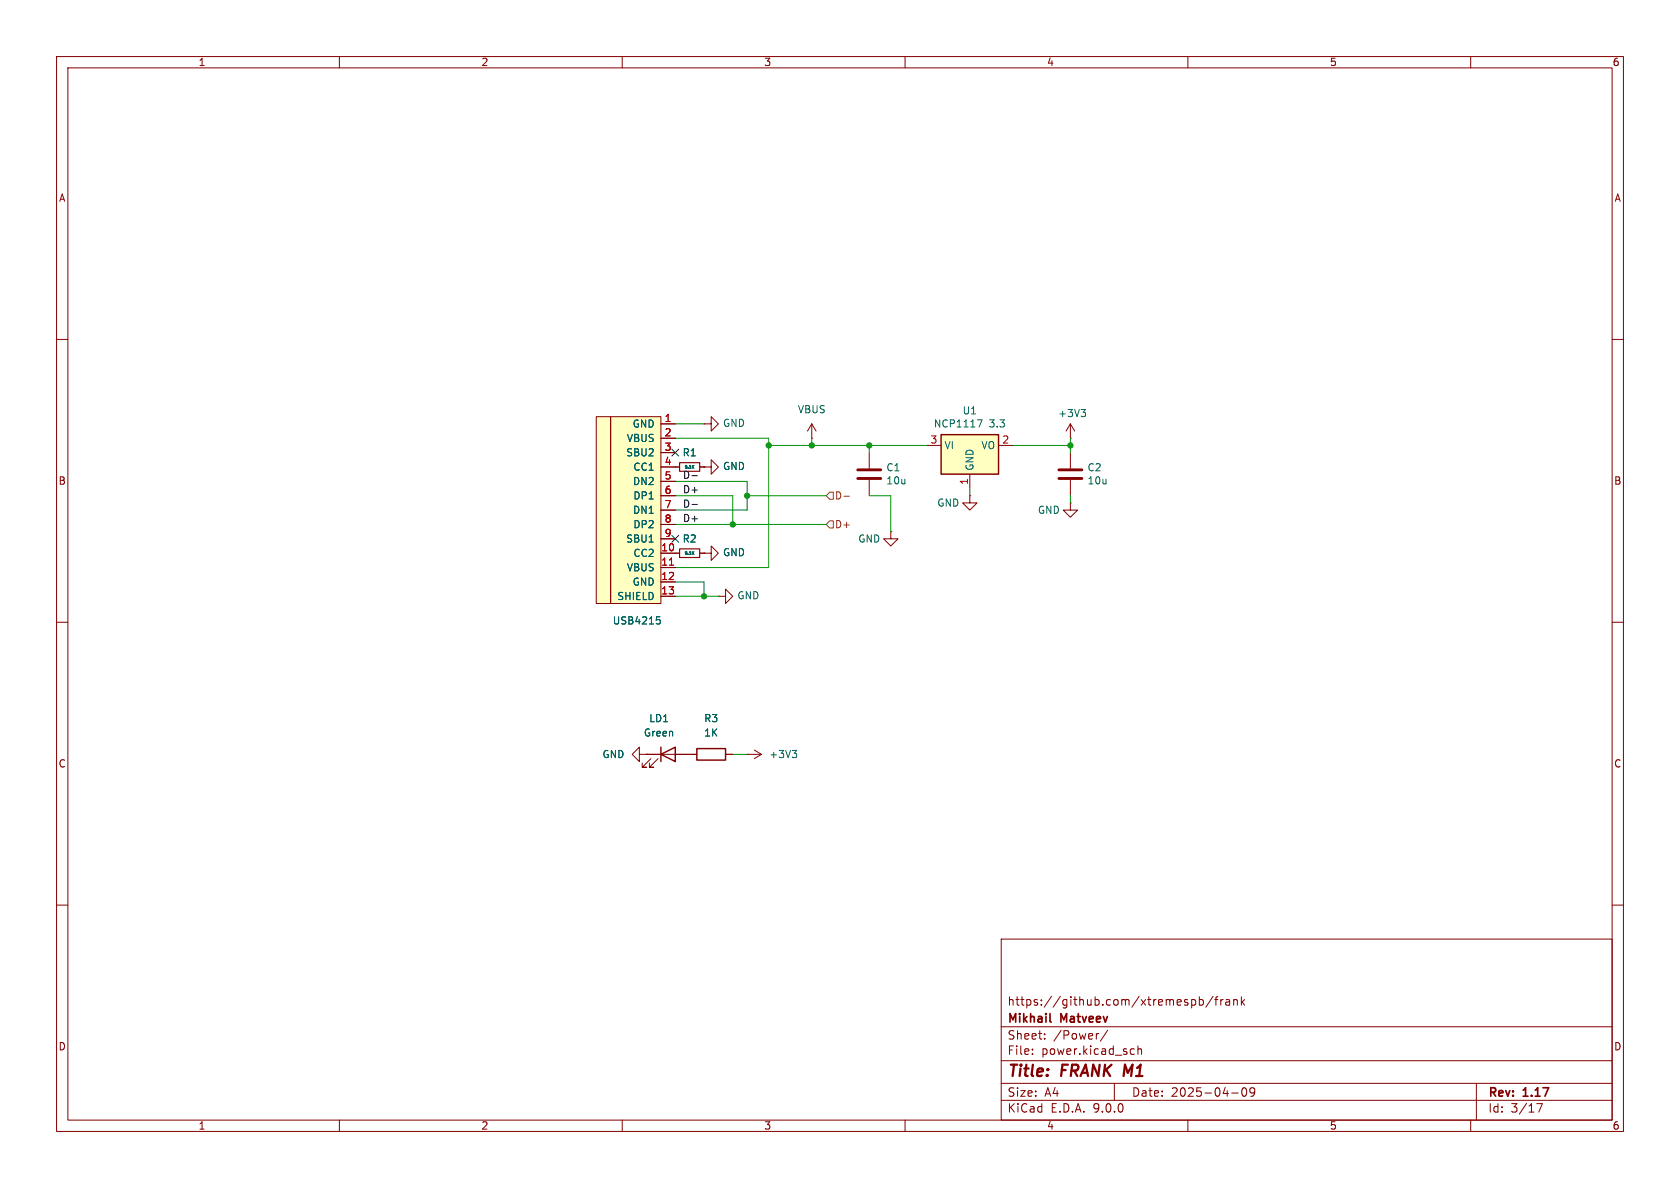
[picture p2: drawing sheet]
<svg xmlns="http://www.w3.org/2000/svg" width="297mm" height="210mm" viewBox="0 0 297 210" stroke-linecap="round" stroke-linejoin="round" font-family="sans-serif">
<g fill="none" stroke="#840000" stroke-width=".18">
<path d="M10 10h277v190h-277zM12 12h273v186h-273zM60 10v2M110 10v2M160 10v2M210 10v2M260 10v2M10 60h2M124.5 74.9h1.2v-1.2l1.3 1.2-1.3 1.3v-1.3M124.5 74.9h.1M143.5 77.5h.1M143.5 74.9l-.8 1.3"/>
<path d="M143.5 74.9l.8 1.3M143.5 74.9v2.6M189.2 77.5h.1M189.2 74.9l-.7 1.3M189.2 74.9l.8 1.3M189.2 74.9v2.6M285 60h2M119.4 97.8h.7M123.7 97.8h.8M124.5 82.6h1.2v-1.3l1.3 1.3-1.3 1.2v-1.2M124.5 82.6h.1M153.7 80v2.8"/>
<path d="M153.7 84.8v2.8M171.4 87.6v1.3h1.3l-1.3 1.3-1.2-1.3h1.2M171.4 87.6h.1M189.2 88.9v1.3h1.3l-1.3 1.2-1.2-1.2h1.2M189.2 88.9h.1M189.2 80v2.8M189.2 84.8v2.8M10 110h2M285 110h2M10 160h2M177 166h108v32h-108zM210.7 176.8l.4-.1 .3 .3v.4l-.2 .2h-.5"/>
<path d="M212 176.8l.5-.1 .2 .3v.4l-.1 .2h-.6M212 176.2v1.5M214.5 176.1l-1.3 2M214.7 176.7h.6M215.3 176.2l-.3 .2v1.3M215.8 176.7v1M216.2 176.7l-.2 .1-.2 .2M216.7 176.8h.6l.1 .9M217.4 177.1h-.5a.29 .29 0 0 0-.2 .3 .29 .29 0 0 0 .2 .3l.5-.1M218.1 176.8l.2-.1 .4 .1v.9M218.1 176.7v1M219.5 176.2v1.5"/>
<path d="M219.6 177.1l.4 .6M220 176.7l-.5 .6M285 160h2M60 198v2M110 198v2M160 198v2M177 194.5h108M177 191.5h108M177 187.5h108M177 181.5h108M182.5 186.3v.1M182.5 185.5v.1"/>
<path d="M184.7 183.6v.1M184.7 182.8v.1M194.2 182.7l-.2 .1M195.8 182.1l-1.3 2M197 191.5v3M200.1 185.4l.4 .1M200.5 186.3l-.4 .1M201.2 185.5l.2-.1 .3 .1 .1 .9M201.2 184.9v1.5M210 198v2M217.7 193.2h1.2M219.7 192.4l.2-.1a.81 .81 0 0 1 .6 .6 .81 .81 0 0 1-.3 .8l-.2 .1a.81 .81 0 0 1-.3-1.4z"/>
<path d="M221.8 192.9l-.3 .3h-.3l-.2-.3 .1-.5 .4-.1 .2 .1a.99 .99 0 0 1-.3 1.4h-.3M260 198v2M261 191.5v6.5M271.7 195.1h1l-.7 1.5"/>
</g>
<path d="M185.6 180.5l.2 .2" fill="none" stroke="#840000" stroke-width=".3"/>
<path d="M120.1 97h3.6v1.6h-3.6z" fill="none" stroke="#840000" stroke-width=".2"/>
<path d="M191.1 72.4h.8l-.4 .5M191.7 72.9l.2 .2v.3l-.2 .3M122.5 97.7l.2 .3M122.7 97.5l-.3 .3" fill="none" stroke="#006464" stroke-width=".18"/>
<path d="M151.6 83.1h4.1M151.6 84.6h4.1M187.2 83.1h4.1M187.2 84.6h4.1" fill="none" stroke="#840000" stroke-width=".51"/>
<path d="M166.4 76.8h10.1v7h-10.1z" fill="#ffffc2"/>
<path d="M166.4 76.8h10.1v7h-10.1zM116.8 133.4l2.6-1.3v2.5zM116.8 132.1v2.5M123.2 132.3h5.1v2.1h-5.1z" fill="none" stroke="#840000" stroke-width=".25"/>
<g fill="none" stroke="#840000" stroke-width=".18">
<path d="M163.8 78.7h2.6M176.5 78.7h2.6M119.4 82.6h.7M123.7 82.6h.8M157.5 94v1.3h1.2l-1.2 1.2-1.3-1.2h1.3M157.5 94h.1M171.4 83.8v2.6M127 105.4h1.3v-1.3l1.2 1.3-1.2 1.3v-1.3M127 105.4h.1M113 133.4v-1.3l-1.2 1.3 1.2 1.2v-1.2h1.3M114.3 133.4h.1M114.3 133.4h8.9"/>
<path d="M115.1 134.1l-1.6 1.5h.8h-.8v-.7M116.3 134.1l-1.5 1.5h.8h-.8v-.7M128.3 133.4h1.2M132.1 133.4h.1M132.1 133.4h2.5M133.3 132.6l1.3 .8M134.6 133.4l-1.3 .7"/>
</g>
<path d="M172.8 74.2h.8l-.5 1.3M122.5 82.5l.2 .3M122.7 82.3l-.3 .3M140.1 132.7h.7l-.4 .4M140.6 133.1l.2 .3v.3l-.2 .2" fill="none" stroke="#006464" stroke-width=".18"/>
<path d="M120.1 81.8h3.6v1.5h-3.6z" fill="none" stroke="#840000" stroke-width=".2"/>
<g fill="#ffffc2">
<path d="M105.4 73.7h2.5v33h-2.5z"/>
<path d="M107.9 73.7h8.9v33h-8.9z"/>
</g>
<g fill="none" stroke="#840000" stroke-width=".18">
<path d="M105.4 73.7h2.5v33h-2.5zM107.9 73.7h8.9v33h-8.9zM116.8 74.9h2.6M116.8 77.5h2.6M116.8 80h2.6M116.8 82.6h3.3M116.8 85.1h2.6M116.8 87.6h2.6M116.8 90.2h2.6M116.8 92.7h2.6M116.8 95.3h2.6M116.8 97.8h3.3"/>
<path d="M123.7 82.6h.8M123.7 97.8h.8M124.5 97.8h1.2v-1.3l1.3 1.3-1.3 1.3v-1.3M124.5 97.8h.1M124.5 82.6h.1M116.8 100.3h2.6M116.8 102.9h2.6M116.8 105.4h2.6M114.3 133.4h.1M114.3 133.4h2.5M119.4 133.4h3.8M128.3 133.4h1.2"/>
</g>
<path d="M118.4 99.9h.7" fill="none" stroke="#a90000" stroke-width=".18"/>
<path d="M122.5 82.5l.2 .3M122.5 97.7l.2 .3M122.7 82.3l-.3 .3M122.7 97.5l-.3 .3M116.1 109h.6M116.2 109.5h.3l.2 .3-.1 .4-.4 .1" fill="none" stroke="#006464" stroke-width=".18"/>
<path d="M146.7 92.1h.6v1.2h-.6l-.7-.6zM146.7 87h.6v1.3h-.6l-.7-.7zM149.2 87.7h1" fill="none" stroke="#725600" stroke-width=".18"/>
<path d="M122.3 84.1h1M122.3 89.2h1" fill="none" stroke="#0f0f0f" stroke-width=".18"/>
<g fill="none" stroke="#009600" stroke-width=".18">
<path d="M119.4 77.5h16.5v22.8h-16.5M119.4 74.9h5.1M135.9 78.7h27.9M143.5 77.5v1.2M153.7 78.7v1.3M179.1 78.7h10.1M189.2 77.5v2.5M119.4 85.1h12.7v5.1h-12.7M119.4 87.6h10.1v5.1M119.4 92.7h26.6M132.1 87.6h13.9M153.7 87.6h3.8v6.4"/>
<path d="M171.4 86.4v1.2M189.2 87.6v1.3M119.4 102.9h5.1v2.5M119.4 105.4h7.6M129.5 133.4h2.6"/>
</g>
<path d="M118.8 79.4l1.2 1.2M120 79.4l-1.2 1.2M118.8 94.6l1.2 1.3M120 94.6l-1.2 1.3" fill="none" stroke="#000084" stroke-width=".18"/>
<g fill="#009600" stroke="#009600" stroke-width=".18">
<circle cx="132.1" cy="87.6" r=".46"/>
<circle cx="124.5" cy="105.4" r=".46"/>
<circle cx="129.5" cy="92.7" r=".46"/>
<circle cx="135.9" cy="78.7" r=".46"/>
<circle cx="189.2" cy="78.7" r=".46"/>
<circle cx="143.5" cy="78.7" r=".46"/>
<circle cx="153.7" cy="78.7" r=".46"/>
</g>
<g font-size="2.8" fill="#840000">
<text x="178" y="190.9">Title:</text>
<text x="187.7" y="190.9">FRANK M1</text>
</g>
<g font-size="2.1" fill="#840000">
<text x="178" y="178">https://github.com/xtremespb/frank</text>
<text x="178" y="184">Sheet:</text>
<text x="178" y="181.2">Mikhail</text>
<text x="186.2" y="184">/Power/</text>
<text x="187.6" y="181.2">Matveev</text>
<text x="178" y="186.7">File:</text>
<text x="184.1" y="186.7">power.kicad_sch</text>
<text x="178" y="196.9">KiCad</text>
<text x="178" y="194.1">Size:</text>
<text x="184.7" y="194.1">A4</text>
<text x="185.7" y="196.9">E.D.A.</text>
<text x="193.3" y="196.9">9.0.0</text>
<text x="200" y="194.1">Date:</text>
<text x="207" y="194.1">2025-04-09</text>
<text x="263" y="194.3">Rev:</text>
<text x="263" y="196.9">Id:</text>
<text x="267.1" y="196.9">3/17</text>
<text x="269.4" y="194.3">1.17</text>
</g>
<g font-size="1.8" fill="#840000">
<text x="35" y="11.9">1</text>
<text x="85" y="11.9">2</text>
<text x="135" y="11.9">3</text>
<text x="185" y="11.9">4</text>
<text x="235" y="11.9">5</text>
<text x="285" y="11.9">6</text>
<text x="10.3" y="35.9">A</text>
<text x="285.3" y="35.9">A</text>
<text x="10.3" y="85.9">B</text>
<text x="285.3" y="85.9">B</text>
<text x="10.3" y="135.9">C</text>
<text x="285.3" y="135.9">C</text>
<text x="10.3" y="185.9">D</text>
<text x="285.3" y="185.9">D</text>
<text x="35" y="199.9">1</text>
<text x="85" y="199.9">2</text>
<text x="135" y="199.9">3</text>
<text x="185" y="199.9">4</text>
<text x="235" y="199.9">5</text>
<text x="285" y="199.9">6</text>
</g>
<g font-size="1.8" fill="#006464">
<text x="111.8" y="75.8">GND</text>
<text x="127.7" y="75.7">GND</text>
<text x="141" y="73.3">VBUS</text>
<text x="165" y="75.8">NCP1117</text>
<text x="170.1" y="73.5">U1</text>
<text x="174.9" y="75.8">3.3</text>
<text x="187" y="73.9">+3V3</text>
<text x="110.6" y="80.9">SBU2</text>
<text x="110.7" y="78.3">VBUS</text>
<text x="111.9" y="83.4">CC1</text>
<text x="120.6" y="80.9">R1</text>
<text x="127.7" y="83.3">GND</text>
<text x="156.6" y="83.5">C1</text>
<text x="166.9" y="79.6">VI</text>
<text x="172.3" y="83.3" transform="rotate(-90 172.3 83.3)">GND</text>
<text x="173.4" y="79.6">VO</text>
<text x="192.2" y="83.5">C2</text>
<text x="111.8" y="86">DN2</text>
<text x="111.9" y="88.5">DP1</text>
<text x="156.6" y="85.8">10u</text>
<text x="165.6" y="89.8">GND</text>
<text x="192.2" y="85.8">10u</text>
<text x="111.8" y="91">DN1</text>
<text x="111.9" y="93.6">DP2</text>
<text x="183.4" y="91">GND</text>
<text x="110.6" y="96.1">SBU1</text>
<text x="110.7" y="101.2">VBUS</text>
<text x="111.9" y="98.7">CC2</text>
<text x="120.6" y="96.1">R2</text>
<text x="127.7" y="98.5">GND</text>
<text x="151.6" y="96.1">GND</text>
<text x="109" y="106.3">SHIELD</text>
<text x="111.8" y="103.7">GND</text>
<text x="130.3" y="106.1">GND</text>
<text x="108.2" y="110.6">USB4215</text>
<text x="113.7" y="130.4">Green</text>
<text x="114.7" y="127.9">LD1</text>
<text x="124.4" y="127.9">R3</text>
<text x="124.4" y="130.4">1K</text>
<text x="106.4" y="134.2">GND</text>
<text x="135.9" y="134.2">+3V3</text>
</g>
<g font-size="1.8" fill="#a90000">
<text x="117.4" y="74.7">1</text>
<text x="117.4" y="77.2">2</text>
<text x="117.4" y="79.8">3</text>
<text x="117.4" y="82.3">4</text>
<text x="164.4" y="78.5">3</text>
<text x="177.1" y="78.5">2</text>
<text x="117.4" y="84.8">5</text>
<text x="117.4" y="87.4">6</text>
<text x="117.4" y="89.9">7</text>
<text x="171.2" y="85.8" transform="rotate(-90 171.2 85.8)">1</text>
<text x="117.4" y="92.5">8</text>
<text x="117.4" y="95">9</text>
<text x="116.8" y="97.5">10</text>
<text x="116.8" y="100.1">11</text>
<text x="116.8" y="102.6">12</text>
<text x="116.8" y="105.2">13</text>
</g>
<g font-size="1.8" fill="#0f0f0f">
<text x="120.6" y="84.7">D-</text>
<text x="120.6" y="89.8">D-</text>
<text x="120.6" y="87.3">D+</text>
<text x="120.6" y="92.4">D+</text>
</g>
<g font-size="1.8" fill="#725600">
<text x="147.5" y="88.5">D-</text>
<text x="147.5" y="93.6">D+</text>
</g>
<g font-size=".7" fill="#006464">
<text x="120.9" y="83">5.1K</text>
<text x="120.9" y="98.2">5.1K</text>
</g>
</svg>
